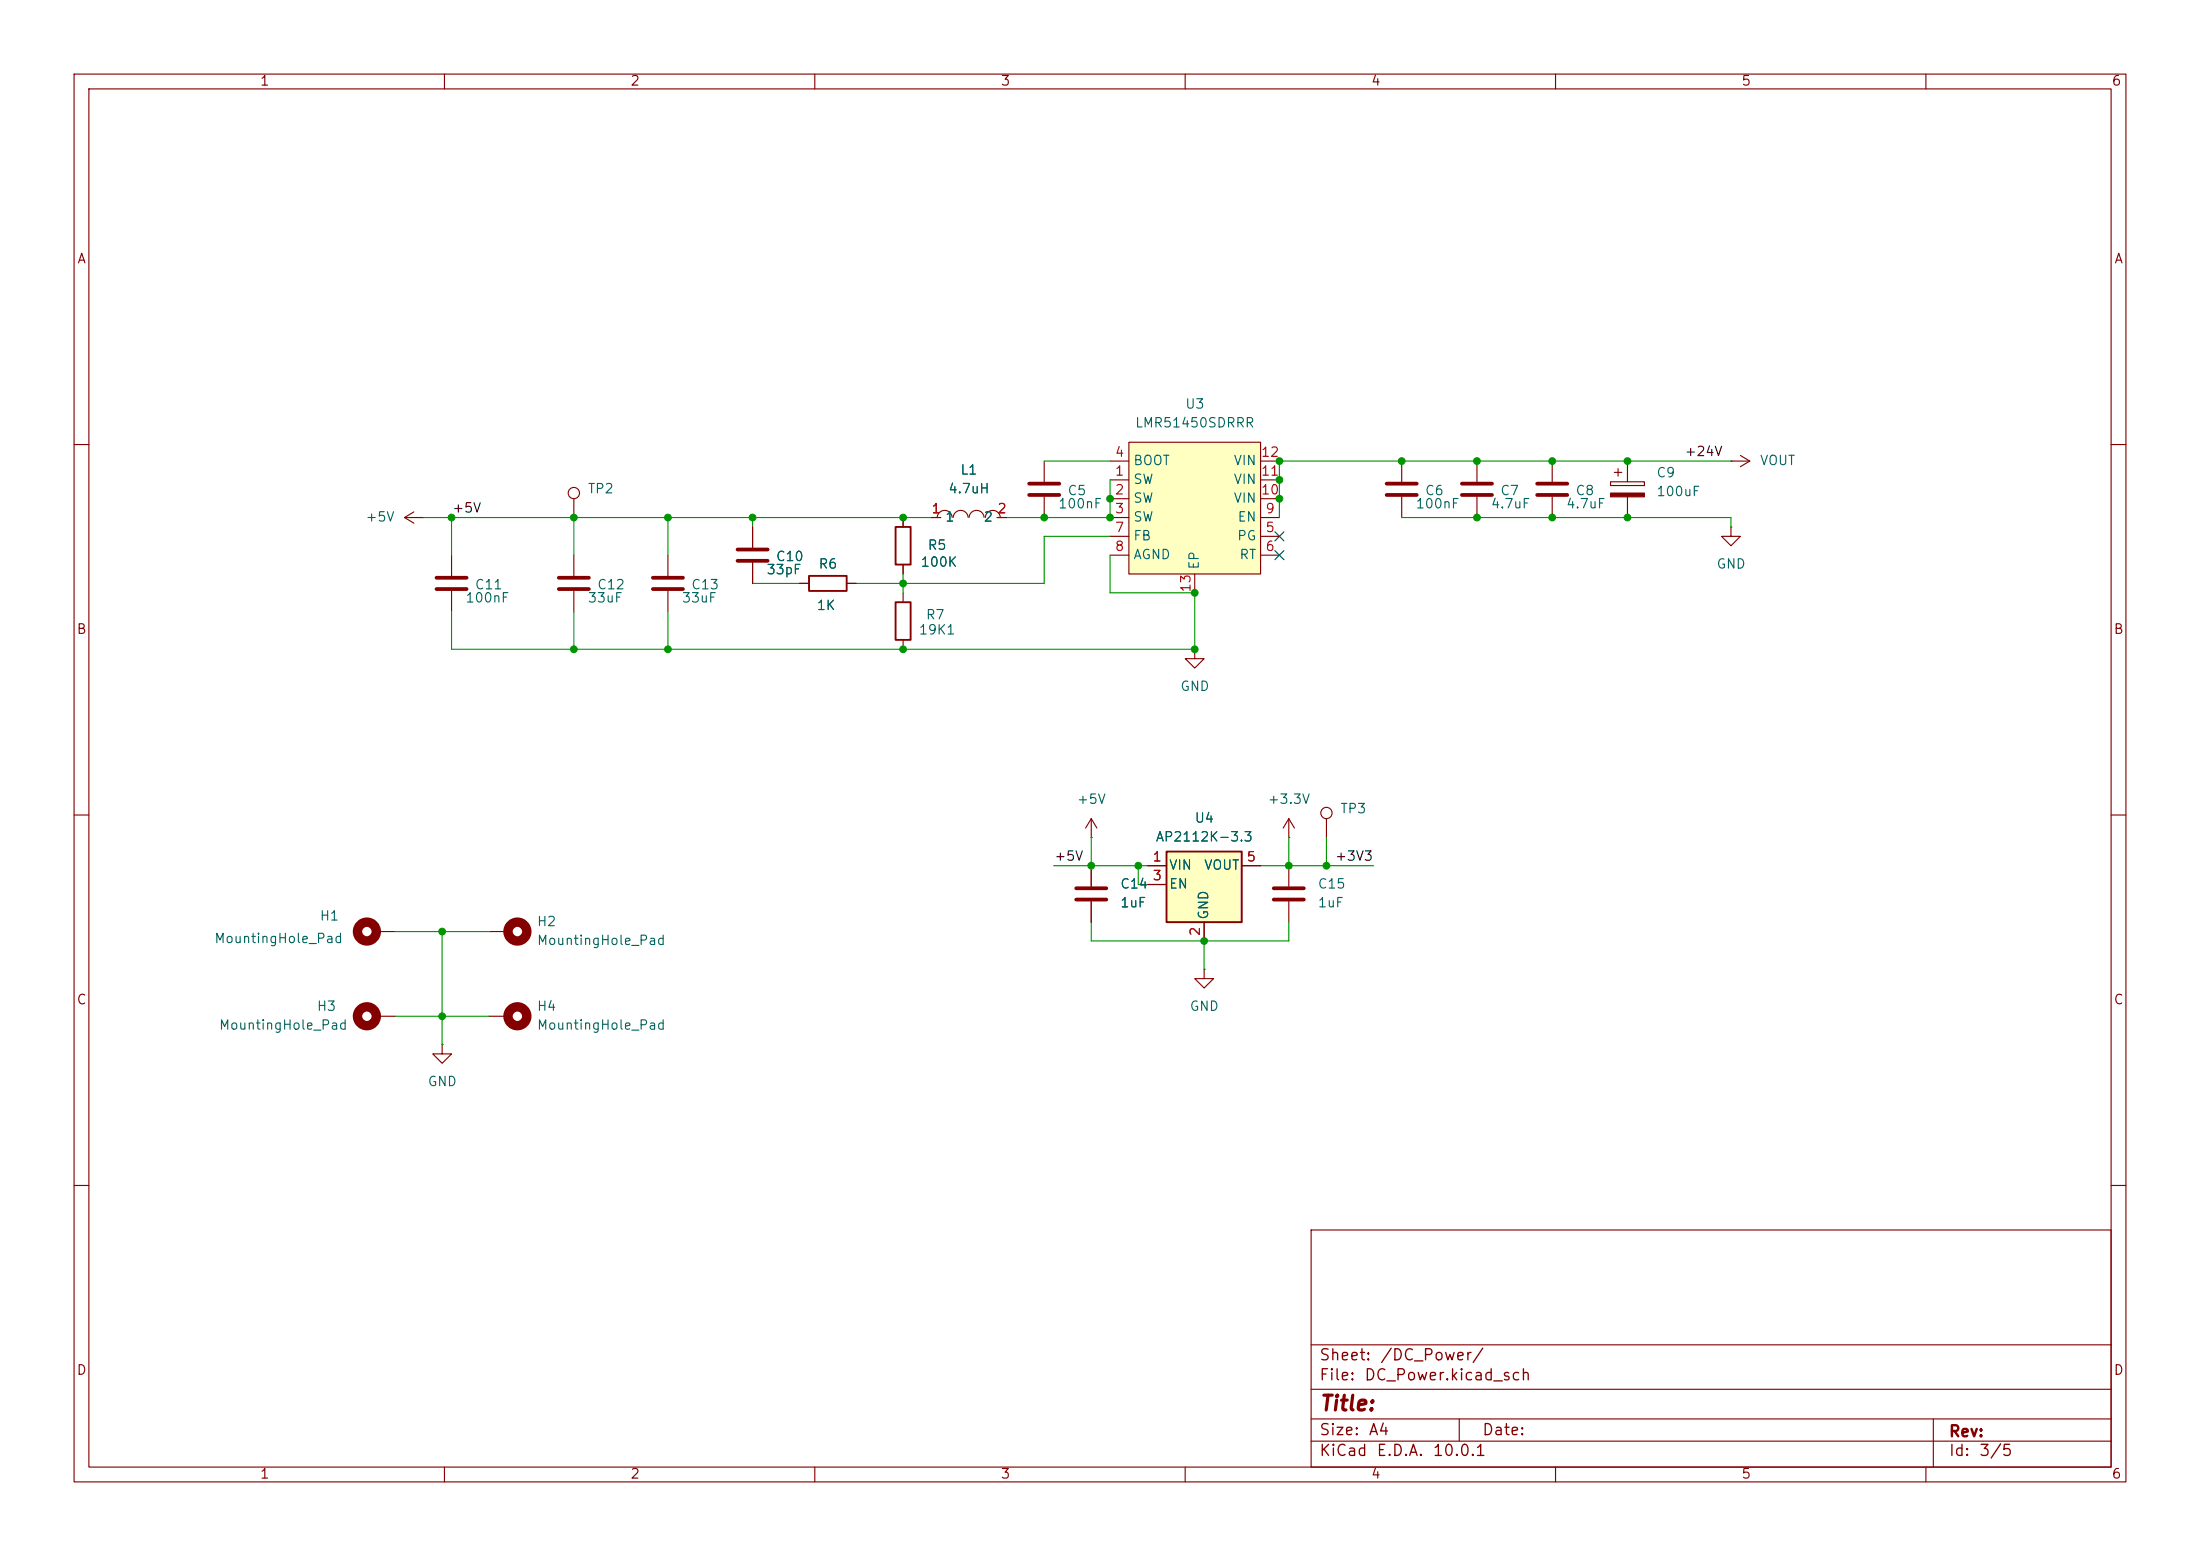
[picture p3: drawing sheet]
<svg xmlns="http://www.w3.org/2000/svg" width="297mm" height="210mm" viewBox="0 0 297 210" stroke-linecap="round" stroke-linejoin="round" font-family="sans-serif">
<g fill="none" stroke="#840000" stroke-width=".15">
<path d="M10 10h277v190h-277zM12 12h273v186h-273zM60 10v2M110 10v2M160 10v2M210 10v2M260 10v2M10 60h2M77.5 67.3v2.6M199.4 62.2v2.8M199.4 67.1v2.8M285 60h2"/>
<path d="M121.9 80v1.3M121.9 86.4v1.2M161.3 87.6v1.3h1.3l-1.3 1.3-1.3-1.3h1.3M161.3 87.6h.1M10 110h2M147.3 113h.1M147.3 110.5l-.7 1.3M147.3 110.5l.8 1.3M147.3 110.5v2.5M147.3 116.8v2.8M285 110h2M147.3 121.7v2.8"/>
<path d="M10 160h2M177 166h108v32h-108zM285 160h2M60 198v2M110 198v2M160 198v2M177 194.5h108M177 191.5h108M177 187.5h108M177 181.5h108M197 191.5v3M210 198v2"/>
<path d="M260 198v2M261 191.5v6.5"/>
<circle cx="77.5" cy="66.5" r=".76"/>
</g>
<path d="M120.9 81.3h2v5.1h-2z" fill="none" stroke="#840000" stroke-width=".25"/>
<path d="M197.4 65.3h4M197.4 66.8h4M145.3 119.9h4.1M145.3 121.4h4.1" fill="none" stroke="#840000" stroke-width=".51"/>
<path d="M152.4 59.7h17.8v17.8h-17.8z" fill="#ffffc2"/>
<g fill="none" stroke="#840000" stroke-width=".15">
<path d="M152.4 59.7h17.8v17.8h-17.8zM54.6 69.9h2.5M54.6 69.9l1.3 .7M55.9 69.1l-1.3 .8M57.1 69.9h.1M61 74.9v2.8M61 79.8v2.8M77.5 74.9v2.8M77.5 79.8v2.8M90.2 74.9v2.8M90.2 79.8v2.8M101.6 71.1v2.8"/>
<path d="M101.6 75.9v2.8M107.9 78.7h1.3M114.3 78.7h1.3M121.9 69.9v1.2M121.9 76.2v1.3M125.7 69.9h1.3M126.5 69.8a1.01 1.01 0 0 1 1-.9 1.01 1.01 0 0 1 1 .9M128.7 69.8a1.01 1.01 0 0 1 1-.9 1.01 1.01 0 0 1 1 .9M130.8 69.8a1.01 1.01 0 0 1 1-.9 1.01 1.01 0 0 1 1 .9M133 69.8a1.01 1.01 0 0 1 1-.9 1.01 1.01 0 0 1 1 .9M134.6 69.9h1.3M141 62.2v2.8"/>
<path d="M141 67.1v2.8M149.9 64.8h2.5M149.9 67.3h2.5M149.9 69.9h2.5M149.9 62.2h2.5M149.9 72.4h2.5M149.9 74.9h2.5M161.3 77.5v2.5M170.2 64.8h2.5M170.2 67.3h2.5M170.2 69.9h2.5M170.2 62.2h2.5"/>
<path d="M170.2 72.4h2.5M170.2 74.9h2.5M189.2 62.2v2.8M189.2 67.1v2.8M209.5 62.2v2.8M209.5 67.1v2.8M217.4 65h4.6v.5h-4.6zM217.9 63.8h1M218.4 63.2v1.1M219.7 62.2v2.8M219.7 67.1v2.8M233.7 62.2h.1"/>
<path d="M233.7 71.1v1.3h1.2l-1.2 1.3-1.3-1.3h1.3M233.7 71.1h.1M233.7 62.2h2.5M234.9 61.5l1.3 .7M236.2 62.2l-1.3 .8M174 113h.1M174 110.5v2.5M174 116.8v2.8M174 110.5l-.8 1.3M174 110.5l.8 1.3M179.1 110.5v2.5M50.8 125.7h2.5"/>
<path d="M50.8 137.2h2.5M66 125.7h2.6M66 137.2h2.6M162.6 130.8v1.3h1.2l-1.2 1.3-1.3-1.3h1.3M162.6 130.8h.1M174 121.7v2.8M59.7 141v1.2h1.3l-1.3 1.3-1.3-1.3h1.3M59.7 141h.1"/>
<circle cx="179.1" cy="109.7" r=".76"/>
</g>
<path d="M217.4 66.5h4.6v.6h-4.6z" fill="#840000" stroke="#840000" stroke-width=".15"/>
<g fill="none" stroke="#840000" stroke-width=".51">
<path d="M58.9 78h4.1M58.9 79.5h4.1M75.4 78h4.1M75.4 79.5h4.1M88.1 78h4.1M88.1 79.5h4.1M99.6 74.2h4M99.6 75.7h4M138.9 65.3h4.1M138.9 66.8h4.1M187.2 65.3h4.1M187.2 66.8h4.1"/>
<path d="M207.5 65.3h4.1M207.5 66.8h4.1M172 119.9h4M172 121.4h4"/>
</g>
<path d="M109.2 77.7h5.1v2.1h-5.1zM120.9 71.1h2v5.1h-2z" fill="none" stroke="#840000" stroke-width=".25"/>
<g fill="none" stroke="#840000" stroke-width="1.3">
<circle cx="49.5" cy="125.7" r="1.27"/>
<circle cx="49.5" cy="137.2" r="1.27"/>
<circle cx="69.8" cy="125.7" r="1.27"/>
<circle cx="69.8" cy="137.2" r="1.27"/>
</g>
<path d="M157.5 114.9h10.1v9.6h-10.1z" fill="#ffffc2"/>
<path d="M157.5 114.9h10.1v9.6h-10.1z" fill="none" stroke="#840000" stroke-width=".25"/>
<g fill="none" stroke="#840000" stroke-width=".15">
<path d="M101.6 71.1v2.8M101.6 75.9v2.8M107.9 78.7h1.3M114.3 78.7h1.3M121.9 69.9v1.2M121.9 76.2v1.3M125.7 69.9h1.3M134.6 69.9h1.3M147.3 116.8v2.8M154.9 116.8h2.6M154.9 119.4h2.6M167.6 116.8h2.6"/>
<path d="M147.3 121.7v2.8M162.6 124.5v2.5"/>
</g>
<g fill="none" stroke="#009600" stroke-width=".15">
<path d="M57.1 69.9h68.6M61 69.9v5M77.5 69.9v5M90.2 69.9v5M101.6 78.7h6.3M101.6 69.9v1.2M121.9 77.5v2.5M141 62.2h8.9M149.9 72.4h-8.9v6.3h-25.4M149.9 64.8v5.1h-14M149.9 74.9v5.1h11.4v7.6h-100.3v-5M189.2 69.9h44.5v1.2"/>
<path d="M233.7 62.2h-61v7.7M77.5 82.6v5M90.2 82.6v5M142.2 116.8h12.7M147.3 113v3.8M153.7 116.8v2.6h1.2M170.2 116.8h15.2M174 113v3.8M179.1 113v3.8M53.3 125.7h12.7M53.3 137.2h12.7M59.7 125.7v15.3"/>
<path d="M147.3 124.5v2.5h26.7v-2.5M162.6 127v3.8"/>
</g>
<path d="M172.1 71.8l1.2 1.2M172.1 74.3l1.2 1.2M173.3 71.8l-1.2 1.2M173.3 74.3l-1.2 1.2" fill="none" stroke="#000084" stroke-width=".15"/>
<g fill="#009600" stroke="#009600" stroke-width=".14">
<circle cx="209.5" cy="62.2" r=".46"/>
<circle cx="209.5" cy="69.9" r=".46"/>
<circle cx="199.4" cy="69.9" r=".46"/>
<circle cx="199.4" cy="62.2" r=".46"/>
<circle cx="219.7" cy="69.9" r=".46"/>
<circle cx="219.7" cy="62.2" r=".46"/>
<circle cx="121.9" cy="78.7" r=".46"/>
<circle cx="121.9" cy="69.9" r=".46"/>
<circle cx="153.7" cy="116.8" r=".46"/>
<circle cx="147.3" cy="116.8" r=".46"/>
<circle cx="141" cy="69.9" r=".46"/>
<circle cx="149.9" cy="67.3" r=".46"/>
<circle cx="121.9" cy="87.6" r=".46"/>
<circle cx="77.5" cy="69.9" r=".46"/>
<circle cx="77.5" cy="87.6" r=".46"/>
<circle cx="90.2" cy="87.6" r=".46"/>
<circle cx="90.2" cy="69.9" r=".46"/>
<circle cx="101.6" cy="69.9" r=".46"/>
<circle cx="59.7" cy="137.2" r=".46"/>
<circle cx="59.7" cy="125.7" r=".46"/>
<circle cx="61" cy="69.9" r=".46"/>
<circle cx="189.2" cy="62.2" r=".46"/>
<circle cx="172.7" cy="64.8" r=".46"/>
<circle cx="172.7" cy="62.2" r=".46"/>
<circle cx="162.6" cy="127" r=".46"/>
<circle cx="174" cy="116.8" r=".46"/>
<circle cx="161.3" cy="80" r=".46"/>
<circle cx="161.3" cy="87.6" r=".46"/>
<circle cx="149.9" cy="69.9" r=".46"/>
<circle cx="172.7" cy="67.3" r=".46"/>
<circle cx="179.1" cy="116.8" r=".46"/>
</g>
<text font-size="2" fill="#840000" x="178" y="190.9">Title:</text>
<g font-size="1.5" fill="#840000">
<text x="178" y="184">Sheet:</text>
<text x="186.2" y="184">/DC_Power/</text>
<text x="178" y="186.7">File:</text>
<text x="184.1" y="186.7">DC_Power.kicad_sch</text>
<text x="178" y="196.9">KiCad</text>
<text x="178" y="194.1">Size:</text>
<text x="184.7" y="194.1">A4</text>
<text x="185.7" y="196.9">E.D.A.</text>
<text x="193.3" y="196.9">10.0.1</text>
<text x="200" y="194.1">Date:</text>
<text x="263" y="194.3">Rev:</text>
<text x="263" y="196.9">Id:</text>
<text x="267.1" y="196.9">3/5</text>
</g>
<g font-size="1.3" fill="#840000">
<text x="35" y="11.9">1</text>
<text x="85" y="11.9">2</text>
<text x="135" y="11.9">3</text>
<text x="185" y="11.9">4</text>
<text x="235" y="11.9">5</text>
<text x="285" y="11.9">6</text>
<text x="10.3" y="35.9">A</text>
<text x="285.3" y="35.9">A</text>
<text x="10.3" y="85.9">B</text>
<text x="285.3" y="85.9">B</text>
<text x="10.3" y="135.9">C</text>
<text x="285.3" y="135.9">C</text>
<text x="10.3" y="185.9">D</text>
<text x="285.3" y="185.9">D</text>
<text x="35" y="199.9">1</text>
<text x="85" y="199.9">2</text>
<text x="135" y="199.9">3</text>
<text x="185" y="199.9">4</text>
<text x="235" y="199.9">5</text>
<text x="285" y="199.9">6</text>
</g>
<g font-size="1.3" fill="#006464">
<text x="153.1" y="58">LMR51450SDRRR</text>
<text x="159.9" y="55.5">U3</text>
<text x="129.6" y="64.4">L1</text>
<text x="152.9" y="65.6">SW</text>
<text x="152.9" y="63.1">BOOT</text>
<text x="166.4" y="65.6">VIN</text>
<text x="166.4" y="63.1">VIN</text>
<text x="223.5" y="64.7">C9</text>
<text x="237.5" y="63.1">VOUT</text>
<text x="49.3" y="70.7">+5V</text>
<text x="79.3" y="66.9">TP2</text>
<text x="127.5" y="70.7">1</text>
<text x="127.9" y="66.9">4.7uH</text>
<text x="132.7" y="70.7">2</text>
<text x="142.8" y="68.9">100nF</text>
<text x="144" y="67.2">C5</text>
<text x="152.9" y="68.2">SW</text>
<text x="152.9" y="70.7">SW</text>
<text x="166.4" y="68.2">VIN</text>
<text x="167" y="70.7">EN</text>
<text x="191" y="68.9">100nF</text>
<text x="192.3" y="67.2">C6</text>
<text x="201.2" y="68.9">4.7uF</text>
<text x="202.4" y="67.2">C7</text>
<text x="211.3" y="68.9">4.7uF</text>
<text x="212.6" y="67.2">C8</text>
<text x="223.5" y="67.3">100uF</text>
<text x="103.4" y="77.8">33pF</text>
<text x="104.7" y="76">C10</text>
<text x="110.4" y="77.1">R6</text>
<text x="124.2" y="76.8">100K</text>
<text x="125.2" y="74.5">R5</text>
<text x="152.9" y="73.3">FB</text>
<text x="152.9" y="75.8">AGND</text>
<text x="162.2" y="77" transform="rotate(-90 162.2 77)">EP</text>
<text x="166.9" y="73.3">PG</text>
<text x="167.2" y="75.8">RT</text>
<text x="231.6" y="77.1">GND</text>
<text x="62.7" y="81.6">100nF</text>
<text x="64" y="79.9">C11</text>
<text x="79.3" y="81.6">33uF</text>
<text x="80.5" y="79.9">C12</text>
<text x="92" y="81.6">33uF</text>
<text x="93.2" y="79.9">C13</text>
<text x="110.2" y="82.7">1K</text>
<text x="124.9" y="83.9">R7</text>
<text x="123.9" y="86">19K1</text>
<text x="159.3" y="93.6">GND</text>
<text x="145.3" y="108.8">+5V</text>
<text x="155.9" y="113.9">AP2112K-3.3</text>
<text x="161.2" y="111.4">U4</text>
<text x="171" y="108.8">+3.3V</text>
<text x="180.9" y="110.1">TP3</text>
<text x="157.7" y="117.7">VIN</text>
<text x="162.5" y="117.7">VOUT</text>
<text x="43.1" y="124.6">H1</text>
<text x="72.4" y="125.3">H2</text>
<text x="151.1" y="122.8">1uF</text>
<text x="151.1" y="120.2">C14</text>
<text x="157.7" y="120.2">EN</text>
<text x="163.4" y="124.2" transform="rotate(-90 163.4 124.2)">GND</text>
<text x="177.8" y="122.8">1uF</text>
<text x="177.8" y="120.2">C15</text>
<text x="28.8" y="127.6">MountingHole_Pad</text>
<text x="72.4" y="127.9">MountingHole_Pad</text>
<text x="42.7" y="136.8">H3</text>
<text x="72.4" y="136.8">H4</text>
<text x="160.5" y="136.8">GND</text>
<text x="29.5" y="139.3">MountingHole_Pad</text>
<text x="72.4" y="139.3">MountingHole_Pad</text>
<text x="57.7" y="146.9">GND</text>
</g>
<g font-size="1.3" fill="#a90000">
<text x="150.4" y="64.5">1</text>
<text x="150.4" y="62">4</text>
<text x="170.1" y="64.5">11</text>
<text x="170.1" y="62">12</text>
<text x="125.7" y="69.6">1</text>
<text x="134.5" y="69.6">2</text>
<text x="150.4" y="67.1">2</text>
<text x="150.4" y="69.6">3</text>
<text x="170.1" y="67.1">10</text>
<text x="170.7" y="69.6">9</text>
<text x="150.4" y="72.1">7</text>
<text x="150.4" y="74.7">8</text>
<text x="170.7" y="72.1">5</text>
<text x="170.7" y="74.7">6</text>
<text x="161" y="80.1" transform="rotate(-90 161 80.1)">13</text>
<text x="155.5" y="116.6">1</text>
<text x="155.5" y="119.1">3</text>
<text x="168.2" y="116.6">5</text>
<text x="162.3" y="126.4" transform="rotate(-90 162.3 126.4)">2</text>
</g>
<g font-size="1.3" fill="#0f0f0f">
<text x="227.3" y="61.9">+24V</text>
<text x="61" y="69.5">+5V</text>
<text x="142.2" y="116.5">+5V</text>
<text x="180.1" y="116.5">+3V3</text>
</g>
</svg>
